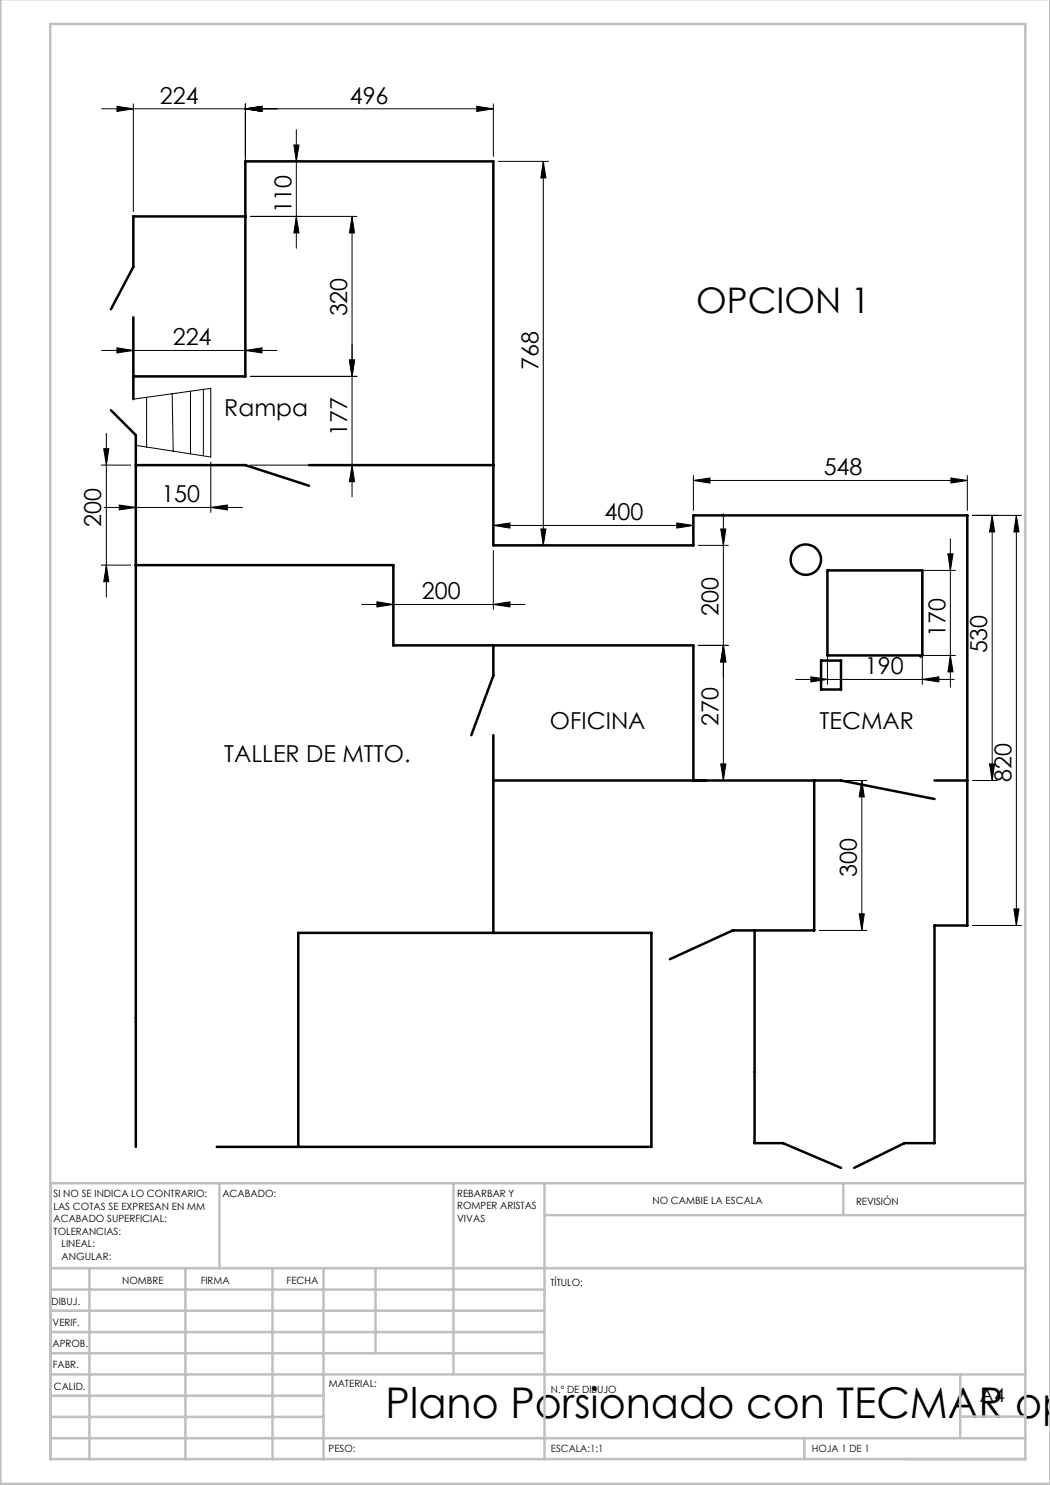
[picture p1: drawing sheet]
<svg xmlns="http://www.w3.org/2000/svg" width="210mm" height="297mm" viewBox="0 0 210 297" stroke-linecap="round" stroke-linejoin="round" font-family="sans-serif">
<g fill="none" stroke="#000" stroke-width=".2">
<path d="M20.3 21.8h78.4M23.4 21.3l3.3 .5-3.3 .5zM26.7 20.8v21.5M49.1 21.8l3.3-.5v1zM49.1 20.8v21.5M50.1 32.3h10.2M58.8 29h1l-.5 3.3zM59.3 25.9v23.7M95.4 21.3l3.3 .5-3.3 .5zM98.7 20.8v10.5M99.7 32.3h10M108.7 32.3v76.8"/>
<path d="M108.7 32.3l.5 3.3h-1zM50.1 43.3h21.3M59.3 43.3l.5 3.3h-1zM70.4 43.3v56.1M70.4 43.3l.5 3.3h-1zM20.3 70.1h35.1M23.4 69.6l3.3 .5-3.3 .5zM26.7 79.8l15.5-2.1v13.7l-15-2.3M26.7 69.1v5.2M29.3 79.5v9.9M34.4 78.8l.2 11.4M38.1 78.2v12.6"/>
<path d="M40.7 77.9v13.3M49.1 70.1l3.3-.5v1zM49.1 69.1v5.2M50.1 75.3h21.3M69.9 72h1l-.5 3.3zM20.2 93h5.9M20.7 89.7h1.1l-.5 3.3zM21.3 86.7v32.7M42.2 92.4v10.1M50.1 93h21.3M70.4 93l.5 3.3h-1zM138.7 96.1l3.3-.5v1z"/>
<path d="M138.7 95.1v7M138.7 96.1h54.8M190.2 95.6l3.3 .5-3.3 .5zM193.5 95.1v7M20.2 113h5.9M20.8 101.5h27.7M21.3 113l.5 3.3h-1.1zM23.8 101l3.4 .5-3.4 .5zM42.2 101.5l3.3-.5v1zM98.7 105.1l3.3-.5v1zM98.7 104.1v4M98.7 110.1v11.8"/>
<path d="M98.7 105.1h40M99.7 109.1h10M108.2 105.8h1l-.5 3.3zM135.4 104.6l3.3 .5-3.3 .5zM138.7 104.1v4M139.7 109.1h6M144.1 105.8h1.1l-.5 3.3zM144.7 102.7v53.4M165.5 115.1v21.8M166.5 114.1h24.6M184.5 115.1v21.8M189.6 110.8h1l-.5 3.3z"/>
<path d="M190.1 107.7v29.7M194.5 103.1h9.8M198.4 103.1l.5 3.3h-1zM198.4 103.1v53M203.3 103.1v82M203.3 103.1l.5 3.3h-1zM72.3 120.9h32.7M75.4 120.4l3.3 .5-3.3 .5zM98.7 120.9l3.3-.5v1zM139.7 129.1h6M144.7 129.1l.5 3.3h-1.1zM159.1 135.9h31.7"/>
<path d="M162.2 135.4l3.3 .5-3.3 .5zM166.5 131.1h24.6M184.5 135.9l3.3-.5v1zM190.1 131.1l.5 3.3h-1zM142.1 156.1h3.6M144.1 152.8h1.1l-.5 3.3zM163.8 156.1h9.6M172.4 156.1v30M172.4 156.1l.5 3.3h-1.1zM194.5 156.1h4.9M197.9 152.8h1l-.5 3.3zM163.8 186.1h9.6"/>
<path d="M171.8 182.8h1.1l-.5 3.3zM194.5 185.1h9.8M202.8 181.8h1l-.5 3.3z"/>
</g>
<g fill="none" stroke="#000" stroke-width=".5">
<path d="M49.1 43.3h-22.4v10.1l-4.5 8.4M26.7 75.3h22.4v-43h49.6v76.8h40v-6h54.8v82h-6.6v43.5h-6l-10 5M26.7 63.5v16.3M22.2 82.1l5 4.9v142.4M27.2 93h21.9l12.7 4.2M61.8 93h36.9M27.2 113h51.5v16.1h60v27M165.5 114.1h19v17h-19zM98.7 129.1v6l-4.4 11.9M164.2 132.1h4v5.8h-4zM184.5 131.1l-.4 .2M98.7 147v39.6"/>
<path d="M98.7 156.1h69.5l18.7 3.7M162.8 156.1v30h-16.3l-12.5 5.7M186.9 156.1h6.6M150.9 186.1v42.5h5.7l11.6 5M43.4 229.4h86.9v-42.8h-70.6v42.8"/>
<circle cx="161.2" cy="111.9" r="3"/>
</g>
<g fill="none" stroke="#c0c0c0" stroke-width=".5">
<path d="M.1 -.1v296.9h209.9v-296.9M10.1 4.8h195v287h-195zM43.9 236.6v17M90.7 236.6v38.3M108.9 236.6v55.3M168.7 236.6v6.3M205.1 236.6h-195v55.3M10.1 253.6h195M10.1 257.9h98.8M17.9 253.6v38.3M37.1 253.6v38.3M54.5 253.6v38.3"/>
<path d="M64.7 253.6v38.3M75.1 253.6v17M108.9 243h96.2M10.1 270.6h98.8M10.1 266.4h98.8M10.1 262.1h98.8M10.1 279.1h54.6M10.1 274.9h195M192.1 274.8v12.7M10.1 287.7h195M10.1 283.4h54.6M160.9 287.5v4.3"/>
<path d="M192.1 283.3h13"/>
</g>
<g fill="#000">
<path d="M23.4 21.3l3.3 .5-3.3 .5zM49.1 21.8l3.3-.5v1zM49.1 21.8l3.3-.5v1zM95.4 21.3l3.3 .5-3.3 .5z"/>
<path d="M59.3 43.3l.5 3.3h-1zM58.8 29h1l-.5 3.3zM21.3 113l.5 3.3h-1.1zM20.7 89.7h1.1l-.5 3.3zM144.1 152.8h1.1l-.5 3.3zM144.7 129.1l.5 3.3h-1.1z"/>
<path d="M70.4 43.3l.5 3.3h-1zM69.9 72h1l-.5 3.3zM108.7 32.3l.5 3.3h-1zM108.2 105.8h1l-.5 3.3z"/>
<path d="M49.1 70.1l3.3-.5v1zM23.4 69.6l3.3 .5-3.3 .5z"/>
<path d="M69.9 72h1l-.5 3.3zM70.4 93l.5 3.3h-1zM203.3 103.1l.5 3.3h-1zM202.8 181.8h1l-.5 3.3zM198.4 103.1l.5 3.3h-1zM197.9 152.8h1l-.5 3.3z"/>
<path d="M138.7 96.1l3.3-.5v1zM190.2 95.6l3.3 .5-3.3 .5z"/>
<path d="M23.8 101l3.4 .5-3.4 .5zM42.2 101.5l3.3-.5v1z"/>
<path d="M98.7 105.1l3.3-.5v1zM135.4 104.6l3.3 .5-3.3 .5z"/>
<path d="M144.1 105.8h1.1l-.5 3.3zM144.7 129.1l.5 3.3h-1.1z"/>
<path d="M98.7 120.9l3.3-.5v1zM75.4 120.4l3.3 .5-3.3 .5z"/>
<path d="M162.2 135.4l3.3 .5-3.3 .5zM184.5 135.9l3.3-.5v1z"/>
<path d="M190.1 131.1l.5 3.3h-1zM189.6 110.8h1l-.5 3.3z"/>
<path d="M172.4 156.1l.5 3.3h-1.1zM171.8 182.8h1.1l-.5 3.3z"/>
</g>
<text font-size="8.5" x="77.1" y="283.5">Plano Porsionado con TECMAR op</text>
<text font-size="7.1" x="139.2" y="62.6">OPCION 1</text>
<g font-size="4.7">
<text x="32" y="20.7">224</text>
<text x="70" y="20.7">496</text>
<text x="58.3" y="42.7" transform="rotate(-90 58.3 42.7)">110</text>
<text x="69.4" y="63.3" transform="rotate(-90 69.4 63.3)">320</text>
<text x="34.5" y="69.1">224</text>
<text x="107.7" y="73.9" transform="rotate(-90 107.7 73.9)">768</text>
<text x="44.9" y="83.3">Rampa</text>
<text x="69.4" y="87.1" transform="rotate(-90 69.4 87.1)">177</text>
<text x="164.7" y="95.1">548</text>
<text x="32.3" y="100.5">150</text>
<text x="20.3" y="105.4" transform="rotate(-90 20.3 105.4)">200</text>
<text x="120.9" y="104.1">400</text>
<text x="84.4" y="119.9">200</text>
<text x="143.7" y="123.1" transform="rotate(-90 143.7 123.1)">200</text>
<text x="189.1" y="127.3" transform="rotate(-90 189.1 127.3)">170</text>
<text x="197.4" y="130.7" transform="rotate(-90 197.4 130.7)">530</text>
<text x="173" y="134.8">190</text>
<text x="110" y="145.7">OFICINA</text>
<text x="143.7" y="145.2" transform="rotate(-90 143.7 145.2)">270</text>
<text x="163.9" y="145.7">TECMAR</text>
<text x="44.9" y="152.5">TALLER DE MTTO.</text>
<text x="202.3" y="156.3" transform="rotate(-90 202.3 156.3)">820</text>
<text x="171.4" y="175.3" transform="rotate(-90 171.4 175.3)">300</text>
</g>
<text font-size="3.9" x="196" y="280.4">A4</text>
<g font-size="2">
<text x="10.7" y="239.5">SI NO SE INDICA LO CONTRARIO:</text>
<text x="44.5" y="239.5">ACABADO:</text>
<text x="91.4" y="239.4">REBARBAR Y</text>
<text x="10.7" y="242">LAS COTAS SE EXPRESAN EN MM</text>
<text x="10.7" y="244.5">ACABADO SUPERFICIAL:</text>
<text x="91.4" y="241.9">ROMPER ARISTAS</text>
<text x="91.4" y="244.4">VIVAS</text>
<text x="130.5" y="240.8">NO CAMBIE LA ESCALA</text>
<text x="171.2" y="241">REVISIÓN</text>
<text x="10.7" y="247">TOLERANCIAS:</text>
<text x="12.3" y="249.5">LINEAL:</text>
<text x="12.3" y="252">ANGULAR:</text>
<text x="24.4" y="256.9">NOMBRE</text>
<text x="40.1" y="256.8">FIRMA</text>
<text x="57.3" y="256.8">FECHA</text>
<text x="110.1" y="257.1">TÍTULO:</text>
<text x="10.3" y="260.9">DIBUJ.</text>
<text x="10.5" y="269.3">APROB.</text>
<text x="10.5" y="265.2">VERIF.</text>
<text x="10.6" y="273.6">FABR.</text>
<text x="10.8" y="278">CALID.</text>
<text x="65.8" y="277.4">MATERIAL:</text>
<text x="110.2" y="278.5">N.º DE DIBUJO</text>
<text x="65.7" y="290.4">PESO:</text>
<text x="110.2" y="290.5">ESCALA:1:1</text>
<text x="162.4" y="290.4">HOJA 1 DE 1</text>
</g>
</svg>
